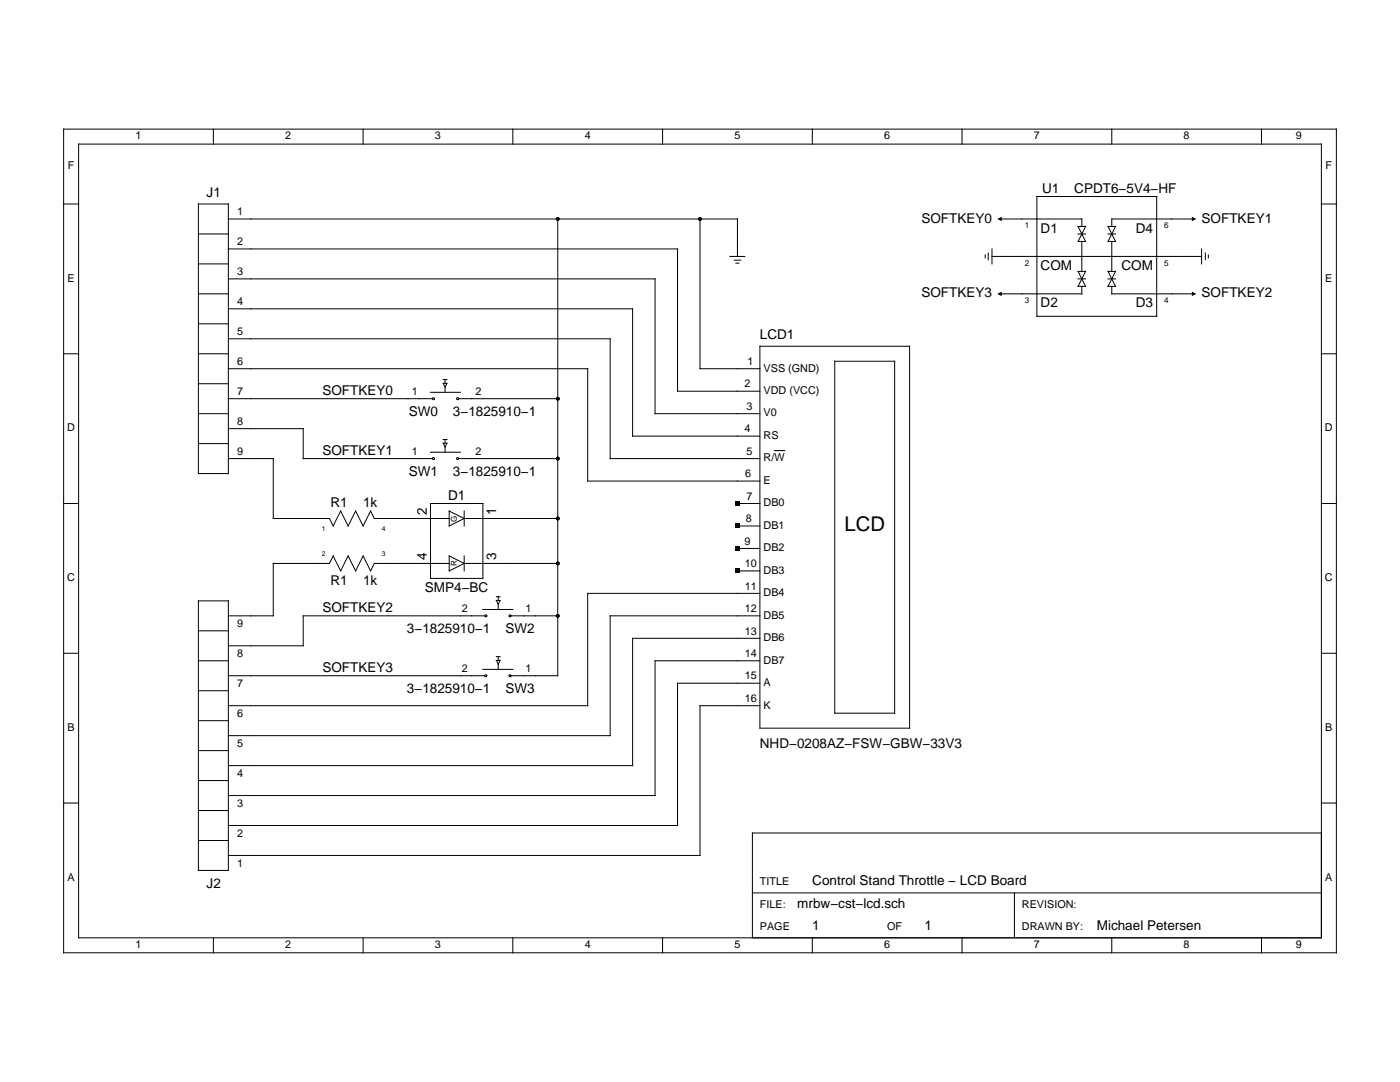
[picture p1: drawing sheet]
<svg xmlns="http://www.w3.org/2000/svg" width="279mm" height="216mm" viewBox="0 0 279 216" stroke-linecap="round" stroke-linejoin="round" font-family="sans-serif">
<g fill="none" stroke="#000" stroke-width=".2">
<path d="M12.7 25.8h254v164.3h-254zM15.7 28.8h248v158.3h-248zM42.6 25.8v3M72.5 25.8v3M102.3 25.8v3M132.2 25.8v3M162.1 25.8v3M192 25.8v3M206.9 39.2h23.9v23.9h-23.9zM221.9 25.8v3M251.8 25.8v3M12.7 40.7h3"/>
<path d="M39.6 40.7h6v53.8h-6zM39.6 58.6h6M39.6 46.7h6M39.6 52.7h6M45.6 49.7h89.6v28.4h16.5M45.6 55.6h85.1v26.9h21M45.6 43.7h101.6v7.5M111.3 43.7v91.1h-9.3M139.7 43.7v29.9h12M145.7 51.2h3M146.5 51.9h1.3M146.9 52.5h.6"/>
<path d="M196.6 50.9v.6M197.2 50.5v1.3M198 51.2h41.8M198 49.7v3M199.5 43.7h16.4v1.5M215.2 55.6h1.4M215.2 46.7h1.4M215.2 54.2h1.4l-1.4 2.9h1.4zM215.2 45.2h1.4l-1.4 3h1.4zM215.9 57.1v1.5h-16.4M215.9 48.2v6M221.1 55.6h1.5"/>
<path d="M221.1 46.7h1.5M221.1 54.2h1.5l-1.5 2.9h1.5zM221.1 45.2h1.5l-1.5 3h1.5zM221.9 48.2v6M221.9 57.1v1.5h16.4M238.3 43.7h-16.4v1.5M239.8 49.7v3M240.6 50.5v1.3M241.2 50.9v.6M263.7 40.7h3M12.7 70.6h3M39.6 70.6h6"/>
<path d="M39.6 64.6h6M39.6 76.6h6M45.6 73.6h71.7v22.4h34.4M45.6 61.6h80.7v25.4h25.4M45.6 67.6h76.2v23.9h29.9M45.6 79.6h40.7M85.9 78.3h6M88.5 75.7h.7M88.5 76.5h.7l-.4 .7zM88.8 75.7v.8M88.8 77.2v1.1M91.5 79.6h19.8"/>
<path d="M151.7 69.1h29.8v76.2h-29.8zM166.6 72.1h11.9v70.2h-11.9zM263.7 70.6h3M39.6 82.5h6M39.6 88.5h6M45.6 91.5h8.9v12h11.3l.7 1.5 1.5-3 1.5 3 1.5-3 1.5 3 1.5-3 .7 1.5h14.9M45.6 85.5h14.9v6h25.8M85.9 90.2h6M88.5 87.7h.7M88.5 88.4h.7l-.4 .8zM88.8 87.7v.7M88.8 89.2v1"/>
<path d="M91.5 91.5h19.8M12.7 100.5h3M39.6 119.9h6v53.8h-6zM85.9 100.5h10.5v14.9h-10.5zM89.6 112.4h-14.9l-.7 1.5-1.5-3-1.5 3-1.5-3-1.5 3-1.5-3-.7 1.5h-11.3v10.5h-8.9M89.6 110.9l3 1.5-3 1.5zM89.6 102l3 1.5-3 1.5zM92.6 103.5h18.7M92.6 112.4h18.7M92.6 102v3M92.6 110.9v3M99.1 119.1h.7"/>
<path d="M99.1 119.8h.7l-.4 .8zM99.4 119.1v.7M147.2 100.5h4.5M147.2 105h4.5M147.2 109.4h4.5M147.2 113.9h4.5M151.7 118.4h-34.4v22.4h-71.7M263.7 100.5h3M12.7 130.4h3M39.6 131.8h6M39.6 137.8h6M39.6 125.9h6"/>
<path d="M45.6 134.8h51.1M96.4 121.6h5.9M96.4 133.6h5.9M96.7 122.9h-36.2v6h-14.9M99.1 131h.7M99.1 131.8h.7l-.4 .7zM99.4 120.6v1M99.4 131v.8M99.4 132.5v1.1M102 122.9h9.3M151.7 122.9h-29.9v23.9h-76.2M151.7 127.4h-25.4v25.4h-80.7"/>
<path d="M151.7 131.8h-21v26.9h-85.1M151.7 136.3h-16.5v28.4h-89.6M263.7 130.4h3M39.6 155.8h6M39.6 149.8h6M39.6 143.8h6M151.7 140.8h-12v29.9h-94.1M12.7 160.2h3M39.6 167.7h6M39.6 161.7h6M150.2 178.2h113.5M202.5 178.2v8.9"/>
<path d="M263.7 166.2h-113.5v20.9M263.7 160.2h3M42.6 187.1v3M72.5 187.1v3M102.3 187.1v3M132.2 187.1v3M162.1 187.1v3M192 187.1v3M221.9 187.1v3M251.8 187.1v3"/>
<circle cx="86.5" cy="79.6" r=".21"/>
<circle cx="91.3" cy="79.6" r=".21"/>
<circle cx="86.5" cy="91.5" r=".21"/>
<circle cx="91.3" cy="91.5" r=".21"/>
<circle cx="96.9" cy="122.9" r=".21"/>
<circle cx="96.9" cy="134.8" r=".21"/>
<circle cx="101.8" cy="122.9" r=".21"/>
<circle cx="101.8" cy="134.8" r=".21"/>
</g>
<path d="M154.6 89.9h2" fill="none" stroke="#000" stroke-width=".22"/>
<g fill="#000">
<path d="M199 43.7l.9-.5v.9zM199 58.6l.9-.4v.9zM237.9 43.2l.9 .5-.9 .4zM237.9 58.2l.9 .4-.9 .5zM146.7 100h.9v.9h-.9zM146.7 104.5h.9v.9h-.9zM146.7 109h.9v.9h-.9zM146.7 113.5h.9v.9h-.9z"/>
<circle cx="111.3" cy="43.7" r=".37"/>
<circle cx="139.7" cy="43.7" r=".37"/>
<circle cx="111.3" cy="79.6" r=".37"/>
<circle cx="111.3" cy="91.5" r=".37"/>
<circle cx="111.3" cy="103.5" r=".37"/>
<circle cx="111.3" cy="112.4" r=".37"/>
<circle cx="111.3" cy="122.9" r=".37"/>
</g>
<text font-size="4" x="168.5" y="106">LCD</text>
<g font-size="2.7">
<text x="41.2" y="39.2">J1</text>
<text x="208" y="38.5">U1</text>
<text x="214.4" y="38.5">CPDT6−5V4−HF</text>
<text x="183.9" y="44.4">SOFTKEY0</text>
<text x="207.7" y="46.4">D1</text>
<text x="226.6" y="46.4">D4</text>
<text x="239.8" y="44.4">SOFTKEY1</text>
<text x="207.7" y="53.9">COM</text>
<text x="223.8" y="53.9">COM</text>
<text x="183.9" y="59.4">SOFTKEY3</text>
<text x="239.8" y="59.4">SOFTKEY2</text>
<text x="207.7" y="61.4">D2</text>
<text x="226.6" y="61.4">D3</text>
<text x="151.7" y="67.6">LCD1</text>
<text x="64.3" y="78.8">SOFTKEY0</text>
<text x="81.6" y="83">SW0</text>
<text x="90.4" y="83">3−1825910−1</text>
<text x="64.3" y="90.8">SOFTKEY1</text>
<text x="81.6" y="95">SW1</text>
<text x="90.4" y="94.9">3−1825910−1</text>
<text x="66" y="101.2">R1</text>
<text x="72.5" y="101.2">1k</text>
<text x="89.4" y="99.8">D1</text>
<text x="85.2" y="102.8" transform="rotate(-90 85.2 102.8)">2</text>
<text x="99" y="102.7" transform="rotate(-90 99 102.7)">1</text>
<text x="85.2" y="111.8" transform="rotate(-90 85.2 111.8)">4</text>
<text x="99" y="111.7" transform="rotate(-90 99 111.7)">3</text>
<text x="66" y="116.6">R1</text>
<text x="72.5" y="116.6">1k</text>
<text x="84.8" y="118.2">SMP4−BC</text>
<text x="64.3" y="122.1">SOFTKEY2</text>
<text x="81.2" y="126.3">3−1825910−1</text>
<text x="100.9" y="126.4">SW2</text>
<text x="64.3" y="134.1">SOFTKEY3</text>
<text x="81.2" y="138.2">3−1825910−1</text>
<text x="100.9" y="138.3">SW3</text>
<text x="151.7" y="149.2">NHD−0208AZ−FSW−GBW−33V3</text>
<text x="41.2" y="177.1">J2</text>
<text x="162.1" y="176.7">Control Stand Throttle − LCD Board</text>
<text x="159.1" y="181.2">mrbw−cst−lcd.sch</text>
<text x="162.1" y="185.6">1</text>
<text x="184.5" y="185.6">1</text>
<text x="218.9" y="185.6">Michael Petersen</text>
</g>
<g font-size="2.2">
<text x="27" y="27.8">1</text>
<text x="56.9" y="27.8">2</text>
<text x="86.8" y="27.8">3</text>
<text x="116.7" y="27.8">4</text>
<text x="146.6" y="27.8">5</text>
<text x="176.5" y="27.8">6</text>
<text x="206.3" y="27.8">7</text>
<text x="236.2" y="27.8">8</text>
<text x="258.6" y="27.8">9</text>
<text x="13.5" y="33.8">F</text>
<text x="264.5" y="33.8">F</text>
<text x="47.4" y="42.9">1</text>
<text x="47.4" y="48.9">2</text>
<text x="13.5" y="56.2">E</text>
<text x="47.4" y="54.9">3</text>
<text x="264.5" y="56.2">E</text>
<text x="47.4" y="60.9">4</text>
<text x="47.4" y="66.9">5</text>
<text x="47.4" y="72.8">6</text>
<text x="148.6" y="77.3">2</text>
<text x="149.2" y="72.8">1</text>
<text x="152.4" y="74.1">VSS (GND)</text>
<text x="47.4" y="78.8">7</text>
<text x="82.2" y="78.8">1</text>
<text x="94.9" y="78.8">2</text>
<text x="149" y="81.8">3</text>
<text x="152.4" y="78.6">VDD (VCC)</text>
<text x="152.4" y="83.1">V0</text>
<text x="13.4" y="86.1">D</text>
<text x="47.4" y="84.8">8</text>
<text x="148.6" y="86.3">4</text>
<text x="152.4" y="87.6">RS</text>
<text x="264.4" y="86.1">D</text>
<text x="47.4" y="90.8">9</text>
<text x="82.2" y="90.8">1</text>
<text x="94.9" y="90.8">2</text>
<text x="148.7" y="95.2">6</text>
<text x="149" y="90.8">5</text>
<text x="152.4" y="92.1">R/W</text>
<text x="149" y="99.7">7</text>
<text x="152.4" y="101">DB0</text>
<text x="152.4" y="96.6">E</text>
<text x="148.8" y="104.2">8</text>
<text x="152.4" y="105.5">DB1</text>
<text x="148.6" y="108.7">9</text>
<text x="148.7" y="113.2">10</text>
<text x="152.4" y="110">DB2</text>
<text x="13.4" y="116">C</text>
<text x="148.7" y="117.7">11</text>
<text x="152.4" y="114.5">DB3</text>
<text x="152.4" y="119">DB4</text>
<text x="264.4" y="116">C</text>
<text x="47.4" y="125.2">9</text>
<text x="92.2" y="122.1">2</text>
<text x="104.9" y="122.1">1</text>
<text x="148.7" y="122.1">12</text>
<text x="152.4" y="123.4">DB5</text>
<text x="47.4" y="131.1">8</text>
<text x="148.7" y="126.6">13</text>
<text x="148.7" y="131.1">14</text>
<text x="152.4" y="127.9">DB6</text>
<text x="47.4" y="137.1">7</text>
<text x="92.2" y="134.1">2</text>
<text x="104.9" y="134.1">1</text>
<text x="148.7" y="135.6">15</text>
<text x="152.4" y="132.4">DB7</text>
<text x="152.4" y="136.9">A</text>
<text x="47.4" y="143.1">6</text>
<text x="148.7" y="140.1">16</text>
<text x="152.4" y="141.4">K</text>
<text x="13.5" y="145.9">B</text>
<text x="47.4" y="149.1">5</text>
<text x="264.5" y="145.9">B</text>
<text x="47.4" y="155">4</text>
<text x="47.4" y="161">3</text>
<text x="47.4" y="167">2</text>
<text x="47.4" y="173">1</text>
<text x="13.5" y="175.7">A</text>
<text x="151.7" y="176.7">TITLE</text>
<text x="264.5" y="175.7">A</text>
<text x="151.7" y="181.2">FILE:</text>
<text x="151.7" y="185.6">PAGE</text>
<text x="177.1" y="185.6">OF</text>
<text x="203.9" y="181.2">REVISION:</text>
<text x="203.9" y="185.6">DRAWN BY:</text>
<text x="27" y="189.2">1</text>
<text x="56.9" y="189.2">2</text>
<text x="86.8" y="189.2">3</text>
<text x="116.7" y="189.2">4</text>
<text x="146.6" y="189.2">5</text>
<text x="176.5" y="189.2">6</text>
<text x="206.3" y="189.2">7</text>
<text x="236.2" y="189.2">8</text>
<text x="258.6" y="189.2">9</text>
</g>
<g font-size="1.6">
<text x="204.5" y="45.6">1</text>
<text x="232.3" y="45.6">6</text>
<text x="204.5" y="53.1">2</text>
<text x="232.3" y="53.1">5</text>
<text x="204.5" y="60.5">3</text>
<text x="232.3" y="60.5">4</text>
<text x="91.1" y="104.1" transform="rotate(-90 91.1 104.1)">G</text>
<text x="91.1" y="113" transform="rotate(-90 91.1 113)">R</text>
</g>
<g font-size="1.3">
<text x="64.2" y="105.9">1</text>
<text x="76.2" y="105.9">4</text>
<text x="64.2" y="110.9">2</text>
<text x="76.2" y="110.9">3</text>
</g>
</svg>
